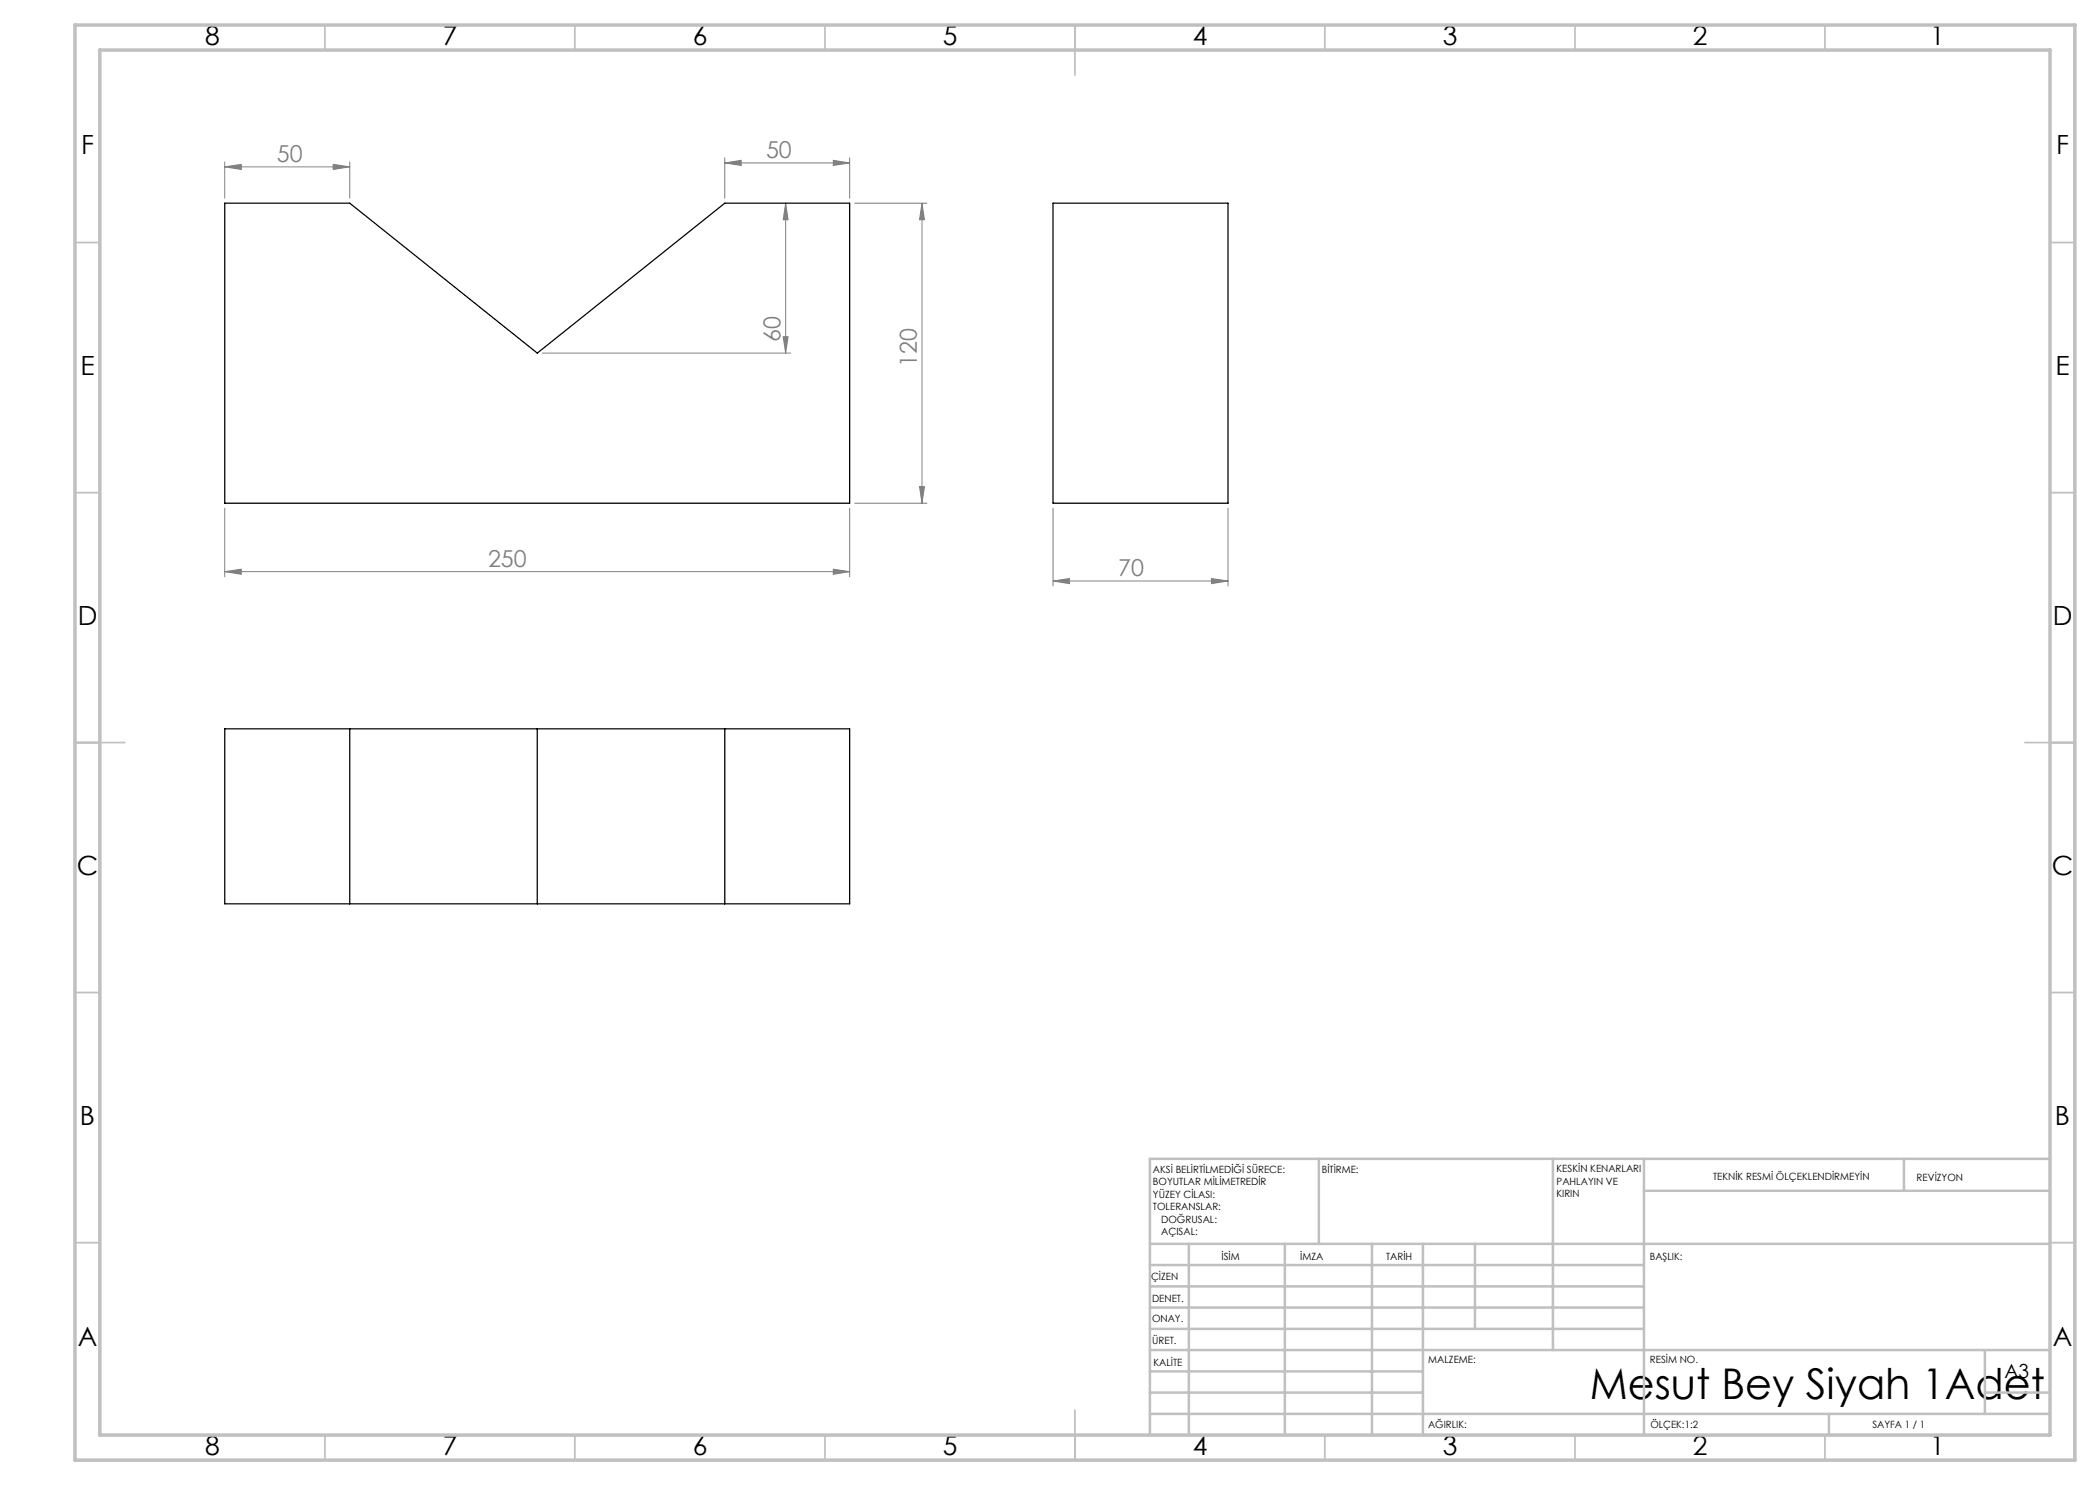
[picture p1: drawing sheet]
<svg xmlns="http://www.w3.org/2000/svg" width="420mm" height="297mm" viewBox="0 0 420 297" stroke-linecap="round" stroke-linejoin="round" font-family="sans-serif">
<g fill="none" stroke="#808080" stroke-width=".2">
<path d="M44.9 33.4l3.4-.5v1zM44.9 32.4v7.2M44.9 33.4h25.1M66.6 32.9l3.4 .5-3.4 .5zM70 32.4v7.2M145 32.6l3.2-.5v1zM145 31.6v8M145 32.6h24.9M166.7 32.1l3.2 .5-3.2 .5zM169.9 31.6v8M157.1 40.6v30M157.1 40.6l.5 3.4h-1z"/>
<path d="M171 40.6h14.4M184.4 40.6v60M184.4 40.6l.5 3.4h-1zM108.4 70.6h49.7M156.6 67.3h1l-.5 3.3zM183.9 97.3h1l-.5 3.3zM44.9 114.3l3.4-.5v1.1zM44.9 101.6v13.8M44.9 114.3h125M166.7 113.8l3.2 .5-3.2 .6zM169.9 101.6v13.8M171 100.6h14.4"/>
<path d="M210.6 116.2l3.3-.5v1zM210.6 101.6v15.6M210.6 116.2h35M242.3 115.7l3.3 .5-3.3 .5zM245.6 101.6v15.6"/>
</g>
<g fill="none" stroke="#c0c0c0" stroke-width=".35">
<path d="M65 5v5M115 5v5M165 5v5M215 5v10M265 5v5M315 5v5M365 5v5M15 48.5h5M410 48.5h5M15 98.5h5M410 98.5h5M15 148.5h10"/>
<path d="M405 148.5h10M15 198.5h5M410 198.5h5M15 248.5h5M410 248.5h5M65 287v5M115 287v5M165 287v5M215 282v10M265 287v5M315 287v5M365 287v5"/>
</g>
<g fill="none" stroke="#c0c0c0" stroke-width=".5">
<path d="M263.8 231.8v17M310.6 231.8v38.2M328.8 231.8v55.2M328.8 238.2h81.2M380.8 231.8v6.4M410 231.8h-180v55.2M230 248.8h180M230 257.3h98.8M230 253h98.8M237.8 248.8v38.2M257 248.8v38.2M274.4 248.8v38.2"/>
<path d="M284.6 248.8v38.2M295 248.8v17M230 265.8h98.8M230 261.5h98.8M230 278.5h54.6M230 274.3h54.6M230 270h180M397 278.5h13M397 270v12.8M230 282.8h180M365.8 282.8v4.2"/>
</g>
<path d="M15 5h400v287h-400zM20 10h390v277h-390z" fill="none" stroke="#c0c0c0" stroke-width=".7"/>
<g fill="#808080">
<path d="M66.6 32.9l3.4 .5-3.4 .5zM44.9 33.4l3.4-.5v1zM166.7 32.1l3.2 .5-3.2 .5zM145 32.6l3.2-.5v1z"/>
<path d="M210.6 116.2l3.3-.5v1zM242.3 115.7l3.3 .5-3.3 .5z"/>
<path d="M44.9 114.3l3.4-.5v1.1zM166.7 113.8l3.2 .5-3.2 .6z"/>
<path d="M183.9 97.3h1l-.5 3.3zM184.4 40.6l.5 3.4h-1zM156.6 67.3h1l-.5 3.3zM157.1 40.6l.5 3.4h-1z"/>
</g>
<path d="M44.9 40.6h25.1l37.5 30 37.5-30h24.9v60h-125zM210.6 40.6h35v60h-35zM44.9 145.8h125v35h-125zM70 145.8v35M107.5 145.8v35M145 145.8v35" fill="none" stroke="#000" stroke-width=".25"/>
<text font-size="8.5" x="318" y="279.7">Mesut Bey Siyah 1Adet</text>
<g font-size="5.3">
<text x="41" y="9">8</text>
<text x="88.5" y="9">7</text>
<text x="138.5" y="9">6</text>
<text x="188.5" y="9">5</text>
<text x="238.5" y="9">4</text>
<text x="288.5" y="9">3</text>
<text x="338.5" y="9">2</text>
<text x="386" y="9">1</text>
<text x="16.2" y="30.8">F</text>
<text x="411.2" y="30.8">F</text>
<text x="16.1" y="75">E</text>
<text x="411.1" y="75">E</text>
<text x="15.5" y="125">D</text>
<text x="410.5" y="125">D</text>
<text x="15.4" y="175">C</text>
<text x="410.4" y="175">C</text>
<text x="16" y="225">B</text>
<text x="411" y="225">B</text>
<text x="15.5" y="269.3">A</text>
<text x="410.5" y="269.3">A</text>
<text x="41" y="291">8</text>
<text x="88.5" y="291">7</text>
<text x="138.5" y="291">6</text>
<text x="188.5" y="291">5</text>
<text x="238.5" y="291">4</text>
<text x="288.5" y="291">3</text>
<text x="338.5" y="291">2</text>
<text x="386" y="291">1</text>
</g>
<g font-size="4.7" fill="#808080">
<text x="55.4" y="32.4">50</text>
<text x="153.2" y="31.6">50</text>
<text x="156.1" y="68.3" transform="rotate(-90 156.1 68.3)">60</text>
<text x="183.4" y="73.4" transform="rotate(-90 183.4 73.4)">120</text>
<text x="97.6" y="113.3">250</text>
<text x="223.7" y="115.2">70</text>
</g>
<text font-size="3.9" x="400.9" y="275.5">A3</text>
<g font-size="2">
<text x="230.6" y="234.6">AKSİ BELİRTİLMEDİĞİ SÜRECE:</text>
<text x="230.6" y="237.1">BOYUTLAR MİLİMETREDİR</text>
<text x="230.6" y="239.6">YÜZEY CİLASI:</text>
<text x="264.4" y="234.6">BİTİRME:</text>
<text x="311.3" y="234.5">KESKİN KENARLARI</text>
<text x="311.3" y="237">PAHLAYIN VE</text>
<text x="311.3" y="239.5">KIRIN</text>
<text x="342.6" y="236">TEKNİK RESMİ ÖLÇEKLENDİRMEYİN</text>
<text x="383.3" y="236.2">REVİZYON</text>
<text x="230.6" y="242.1">TOLERANSLAR:</text>
<text x="232.2" y="244.6">DOĞRUSAL:</text>
<text x="232.2" y="247.1">AÇISAL:</text>
<text x="244.3" y="252">İSİM</text>
<text x="260" y="251.9">İMZA</text>
<text x="277.2" y="251.9">TARİH</text>
<text x="330" y="251.9">BAŞLIK:</text>
<text x="230.2" y="256.1">ÇİZEN</text>
<text x="230.4" y="260.3">DENET.</text>
<text x="230.4" y="264.4">ONAY.</text>
<text x="230.5" y="268.8">ÜRET.</text>
<text x="230.7" y="273.1">KALİTE</text>
<text x="285.7" y="272.5">MALZEME:</text>
<text x="330" y="272.5">RESİM NO.</text>
<text x="285.6" y="285.5">AĞIRLIK:</text>
<text x="330.1" y="285.6">ÖLÇEK:1:2</text>
<text x="374.5" y="285.6">SAYFA 1 / 1</text>
</g>
</svg>
